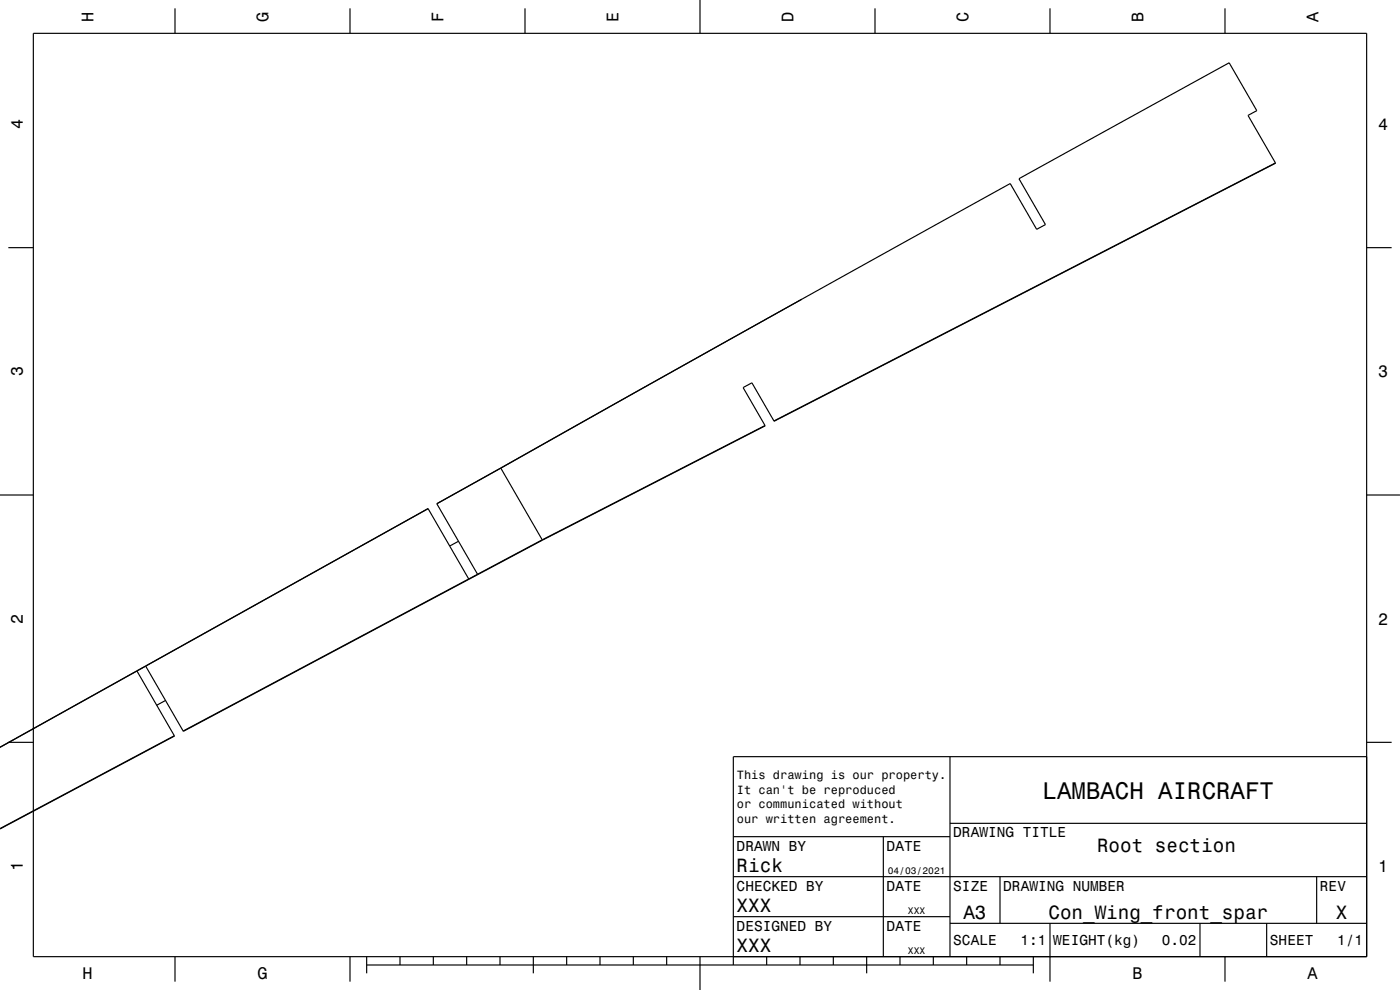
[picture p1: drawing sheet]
<svg xmlns="http://www.w3.org/2000/svg" width="420mm" height="297mm" viewBox="0 0 420 297" stroke-linecap="round" stroke-linejoin="round" font-family="sans-serif">
<g fill="none" stroke="#000" stroke-width=".35">
<path d="M10 10h400v277h-400zM52.5 2.5v7.5M105 2.5v7.5M157.5 2.5v7.5M210 0v10M262.5 2.5v7.5M315 2.5v7.5M367.5 2.5v7.5M382.6 48.9l-150.4 77.4M382.6 48.9l-8.2-14.3 2.6-1.4-8.2-14.4-63.1 34.8 7.9 13.8-2.6 1.4-7.9-13.7-62.5 34.7M2.5 74.3h7.5M410 74.3h7.5"/>
<path d="M240.6 89.8l-90.3 50.6M229.5 127.7l-66.7 34.3M229.5 127.7l-66.8 34.2M232.2 126.3l-6.6-11.5-2.7 1.5 6.6 11.4M0 148.5h10M131 151.1h.1M131.1 151.1l12.2 21.2M150.2 140.4l12.5 21.5M150.2 140.4l-19.1 10.7M150.3 140.4h-.1M150.3 140.4l-19.3 10.7M410 148.5h10"/>
<path d="M106.6 164.7l-106.6 59.5M137.6 162.4l-2.7 1.4M140.6 173.7l-85.7 45.6M140.6 173.7l-12.2-21.1-84.7 47.2 11.2 19.5M162.7 161.9l-22.1 11.8M162.7 161.9h.1M162.8 162l-107.9 57.3M162.8 162h.1M41.1 201.3l-41.1 22.9M41.1 201.3l11.2 19.4M49.7 210.1l-2.7 1.5M2.5 222.7h7.5"/>
<path d="M52.3 220.7l-52.3 27.9M52.3 220.7l-52.3 28M285 227v60M410 222.7h7.5M410 227h-190v62.5M220 251h65M265 251v36M285 247h125M220 275h65M220 263h190M285 277h125M300 263v14"/>
<path d="M315 277v17.5M360 277v10M380 277v10M395 263v14M52.5 287v7.5M105 287v7.5M110 289.5h200M110 287v5M120 287v2.5M130 287v2.5M140 287v2.5M150 287v2.5"/>
<path d="M160 287v5M170 287v2.5M180 287v2.5M190 287v2.5M200 287v2.5M210 287v10M230 287v2.5M240 287v2.5M250 287v2.5M260 287v5M270 287v2.5M280 287v2.5"/>
<path d="M290 287v2.5M300 287v2.5M310 287v5M367.5 287v7.5"/>
</g>
<text font-size="7.2" x="312.8" y="239.6">LAMBACH AIRCRAFT</text>
<g font-size="5.8">
<text x="329.1" y="255.6">Root section</text>
<text x="221" y="261.6">Rick</text>
<text x="221" y="273.6">XXX</text>
<text x="289" y="275.6">A3</text>
<text x="314.5" y="275.6">Con_Wing_front_spar</text>
<text x="400.8" y="275.6">X</text>
<text x="221" y="285.6">XXX</text>
</g>
<g font-size="5">
<text x="28.1" y="6.5" transform="rotate(-90 28.1 6.5)">H</text>
<text x="80.6" y="6.5" transform="rotate(-90 80.6 6.5)">G</text>
<text x="133.1" y="6.5" transform="rotate(-90 133.1 6.5)">F</text>
<text x="185.6" y="6.5" transform="rotate(-90 185.6 6.5)">E</text>
<text x="238.1" y="6.5" transform="rotate(-90 238.1 6.5)">D</text>
<text x="290.6" y="6.5" transform="rotate(-90 290.6 6.5)">C</text>
<text x="343.1" y="6.5" transform="rotate(-90 343.1 6.5)">B</text>
<text x="395.6" y="6.5" transform="rotate(-90 395.6 6.5)">A</text>
<text x="6.8" y="38.7" transform="rotate(-90 6.8 38.7)">4</text>
<text x="413.5" y="39">4</text>
<text x="6.8" y="112.9" transform="rotate(-90 6.8 112.9)">3</text>
<text x="413.5" y="113.2">3</text>
<text x="6.8" y="187.1" transform="rotate(-90 6.8 187.1)">2</text>
<text x="413.5" y="187.4">2</text>
<text x="6.8" y="261.3" transform="rotate(-90 6.8 261.3)">1</text>
<text x="413.5" y="261.6">1</text>
<text x="24.7" y="293.8">H</text>
<text x="77.2" y="293.8">G</text>
<text x="339.7" y="293.8">B</text>
<text x="392.2" y="293.8">A</text>
</g>
<g font-size="4.3">
<text x="286" y="251.2">DRAWING TITLE</text>
<text x="221" y="255.2">DRAWN BY</text>
<text x="266" y="255.2">DATE</text>
<text x="221" y="267.2">CHECKED BY</text>
<text x="266" y="267.2">DATE</text>
<text x="286" y="267.2">SIZE</text>
<text x="301" y="267.2">DRAWING NUMBER</text>
<text x="396" y="267.2">REV</text>
<text x="221" y="279.2">DESIGNED BY</text>
<text x="266" y="279.2">DATE</text>
<text x="286" y="283.6">SCALE</text>
<text x="306.2" y="283.6">1:1</text>
<text x="316" y="283.6">WEIGHT(kg)</text>
<text x="348.6" y="283.6">0.02</text>
<text x="381" y="283.6">SHEET</text>
<text x="401.2" y="283.6">1/1</text>
</g>
<g font-size="3.6">
<text x="221.1" y="233.8">This drawing is our property.</text>
<text x="221.1" y="238.1">It can't be reproduced</text>
<text x="221.1" y="242.5">or communicated without</text>
<text x="221.1" y="246.8">our written agreement.</text>
</g>
<g font-size="2.9">
<text x="266.3" y="262.3">04/03/2021</text>
<text x="272.4" y="274.3">XXX</text>
<text x="272.4" y="286.3">XXX</text>
</g>
</svg>
